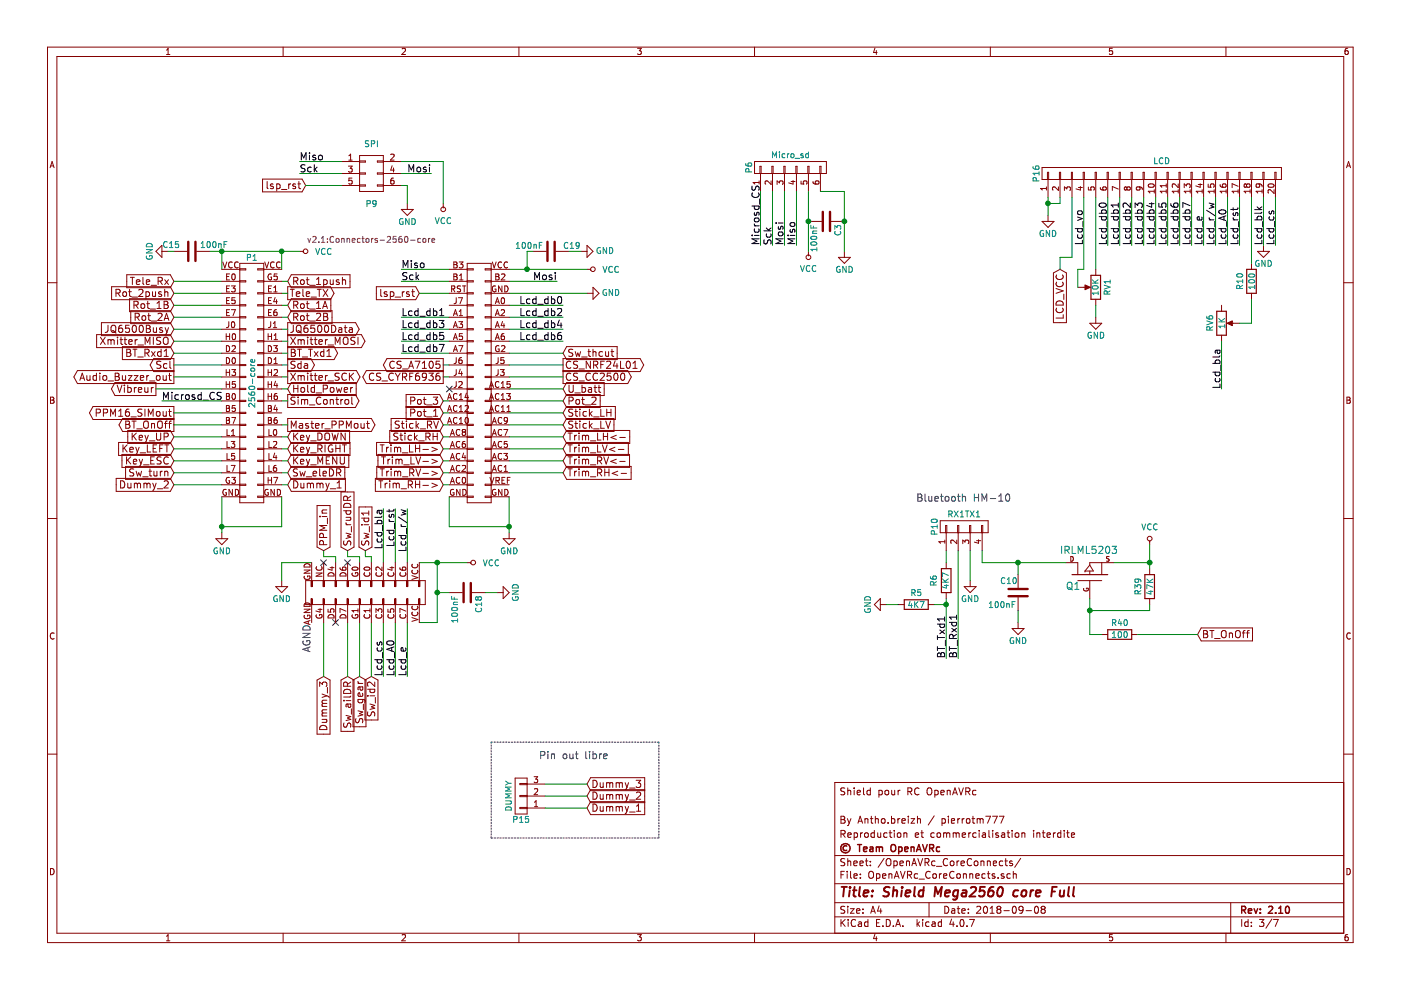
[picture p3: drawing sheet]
EESchema Schematic File Version 2
LIBS:Mega_2560 core mini_full_2.1-rescue
LIBS:power
LIBS:device
LIBS:transistors
LIBS:conn
LIBS:linear
LIBS:regul
LIBS:74xx
LIBS:cmos4000
LIBS:adc-dac
LIBS:memory
LIBS:xilinx
LIBS:microcontrollers
LIBS:dsp
LIBS:microchip
LIBS:analog_switches
LIBS:motorola
LIBS:texas
LIBS:intel
LIBS:audio
LIBS:interface
LIBS:digital-audio
LIBS:philips
LIBS:display
LIBS:cypress
LIBS:siliconi
LIBS:opto
LIBS:atmel
LIBS:contrib
LIBS:valves
LIBS:OPEN_EVO
LIBS:Mega_2560 core mini_full_2.1
LIBS:Mega_2560 core mini_full_2.1-cache
EELAYER 25 0
EELAYER END
$Descr A4 11693 8268
encoding utf-8
Sheet 3 7
Title "Shield Mega2560 core Full"
Date "2018-09-08"
Rev "2.10"
Comp "© Team OpenAVRc"
Comment1 "Reproduction et commercialisation interdite"
Comment2 "By Antho.breizh / pierrotm777"
Comment3 ""
Comment4 "Shield pour RC OpenAVRc"
$EndDescr
$Comp
L CONN_02X03 P9
U 1 1
P 3100 1450
F 0 "P9" H 3100 1200 50  0000 C CNN
F 1 "SPI" H 3100 1700 50  0000 C CNN
F 2 "Pin_Headers:Pin_Header_Straight_2x03_Pitch2.54mm" H 3100 250 50  0001 C CNN
F 3 "" H 3100 250 50  0000 C CNN
	1    3100 1450
	1    0    0    -1  
$EndComp
$Comp
L GND-RESCUE-Mega_2560_core_mini_full_2.0 #PWR045
U 1 1
P 4250 4450
F 0 "#PWR045" H 4250 4200 50  0001 C CNN
F 1 "GND" H 4250 4300 50  0000 C CNN
F 2 "" H 4250 4450 50  0000 C CNN
F 3 "" H 4250 4450 50  0000 C CNN
	1    4250 4450
	1    0    0    -1  
$EndComp
$Comp
L VCC #PWR046
U 1 1
P 3900 4700
F 0 "#PWR046" H 3900 4550 50  0001 C CNN
F 1 "VCC" V 3900 4900 50  0000 C CNN
F 2 "" H 3900 4700 50  0000 C CNN
F 3 "" H 3900 4700 50  0000 C CNN
	1    3900 4700
	0    1    1    0   
$EndComp
$Comp
L GND-RESCUE-Mega_2560_core_mini_full_2.0 #PWR047
U 1 1
P 3400 1700
F 0 "#PWR047" H 3400 1450 50  0001 C CNN
F 1 "GND" H 3400 1550 50  0000 C CNN
F 2 "" H 3400 1700 50  0000 C CNN
F 3 "" H 3400 1700 50  0000 C CNN
	1    3400 1700
	1    0    0    -1  
$EndComp
$Comp
L VCC #PWR048
U 1 1
P 3700 1700
F 0 "#PWR048" H 3700 1550 50  0001 C CNN
F 1 "VCC" H 3700 1850 50  0000 C CNN
F 2 "" H 3700 1700 50  0000 C CNN
F 3 "" H 3700 1700 50  0000 C CNN
	1    3700 1700
	-1   0    0    1   
$EndComp
Text Label 2500 1450 0    60   ~ 0
Sck
Text Label 2500 1350 0    60   ~ 0
Miso
Text Label 3600 1450 2    60   ~ 0
Mosi
Text Label 3350 2350 0    60   ~ 0
Sck
Text Label 3350 2250 0    60   ~ 0
Miso
Text Label 4650 2350 2    60   ~ 0
Mosi
$Comp
L GND-RESCUE-Mega_2560_core_mini_full_2.0 #PWR049
U 1 1
P 4900 2450
F 0 "#PWR049" H 4900 2200 50  0001 C CNN
F 1 "GND" V 4900 2250 50  0000 C CNN
F 2 "" H 4900 2450 50  0000 C CNN
F 3 "" H 4900 2450 50  0000 C CNN
	1    4900 2450
	0    -1   -1   0   
$EndComp
$Comp
L VCC #PWR050
U 1 1
P 4900 2250
F 0 "#PWR050" H 4900 2100 50  0001 C CNN
F 1 "VCC" V 4900 2450 50  0000 C CNN
F 2 "" H 4900 2250 50  0000 C CNN
F 3 "" H 4900 2250 50  0000 C CNN
	1    4900 2250
	0    1    1    0   
$EndComp
$Comp
L VCC #PWR051
U 1 1
P 2500 2100
F 0 "#PWR051" H 2500 1950 50  0001 C CNN
F 1 "VCC" V 2500 2300 50  0000 C CNN
F 2 "" H 2500 2100 50  0000 C CNN
F 3 "" H 2500 2100 50  0000 C CNN
	1    2500 2100
	0    1    1    0   
$EndComp
Text Label 4700 2550 2    60   ~ 0
Lcd_db0
Text Label 3350 2650 0    60   ~ 0
Lcd_db1
Text Label 4700 2650 2    60   ~ 0
Lcd_db2
Text Label 3350 2750 0    60   ~ 0
Lcd_db3
Text Label 4700 2750 2    60   ~ 0
Lcd_db4
Text Label 3350 2850 0    60   ~ 0
Lcd_db5
Text Label 4700 2850 2    60   ~ 0
Lcd_db6
Text Label 3350 2950 0    60   ~ 0
Lcd_db7
Text Label 3400 5650 1    60   ~ 0
Lcd_e
Text Label 3300 5650 1    60   ~ 0
Lcd_A0
Text Label 3200 5650 1    60   ~ 0
Lcd_cs
Text Label 3400 4250 3    60   ~ 0
Lcd_r/w
Text Label 3300 4250 3    60   ~ 0
Lcd_rst
Text Label 3200 4250 3    60   ~ 0
Lcd_bla
$Comp
L GND-RESCUE-Mega_2560_core_mini_full_2.0 #PWR052
U 1 1
P 1850 4450
F 0 "#PWR052" H 1850 4200 50  0001 C CNN
F 1 "GND" H 1850 4300 50  0000 C CNN
F 2 "" H 1850 4450 50  0000 C CNN
F 3 "" H 1850 4450 50  0000 C CNN
	1    1850 4450
	1    0    0    -1  
$EndComp
$Comp
L GND-RESCUE-Mega_2560_core_mini_full_2.0 #PWR053
U 1 1
P 2350 4850
F 0 "#PWR053" H 2350 4600 50  0001 C CNN
F 1 "GND" H 2350 4700 50  0000 C CNN
F 2 "" H 2350 4850 50  0000 C CNN
F 3 "" H 2350 4850 50  0000 C CNN
	1    2350 4850
	1    0    0    -1  
$EndComp
NoConn ~ 2900 4700
NoConn ~ 2800 5200
NoConn ~ 3750 3250
NoConn ~ 2700 4700
$Comp
L C-RESCUE-Mega_2560_core_mini_full_2.0 C18
U 1 1
P 3900 4950
F 0 "C18" H 3925 5050 50  0000 L CNN
F 1 "100nF" H 3925 4850 50  0000 L CNN
F 2 "Capacitors_SMD:C_1206" H 3938 4800 50  0001 C CNN
F 3 "" H 3900 4950 50  0000 C CNN
	1    3900 4950
	0    1    1    0   
$EndComp
$Comp
L GND-RESCUE-Mega_2560_core_mini_full_2.0 #PWR054
U 1 1
P 4150 4950
F 0 "#PWR054" H 4150 4700 50  0001 C CNN
F 1 "GND" H 4150 4800 50  0000 C CNN
F 2 "" H 4150 4950 50  0000 C CNN
F 3 "" H 4150 4950 50  0000 C CNN
	1    4150 4950
	0    -1   -1   0   
$EndComp
$Comp
L C-RESCUE-Mega_2560_core_mini_full_2.0 C19
U 1 1
P 4600 2100
F 0 "C19" V 4550 2200 50  0000 L CNN
F 1 "100nF" V 4550 1800 50  0000 L CNN
F 2 "Capacitors_SMD:C_1206" H 4638 1950 50  0001 C CNN
F 3 "" H 4600 2100 50  0000 C CNN
	1    4600 2100
	0    1    1    0   
$EndComp
$Comp
L C-RESCUE-Mega_2560_core_mini_full_2.0 C15
U 1 1
P 1600 2100
F 0 "C15" V 1650 2200 50  0000 L CNN
F 1 "100nF" V 1650 1800 50  0000 L CNN
F 2 "Capacitors_SMD:C_1206" H 1638 1950 50  0001 C CNN
F 3 "" H 1600 2100 50  0000 C CNN
	1    1600 2100
	0    -1   -1   0   
$EndComp
$Comp
L GND-RESCUE-Mega_2560_core_mini_full_2.0 #PWR055
U 1 1
P 1400 2100
F 0 "#PWR055" H 1400 1850 50  0001 C CNN
F 1 "GND" H 1400 1950 50  0000 C CNN
F 2 "" H 1400 2100 50  0000 C CNN
F 3 "" H 1400 2100 50  0000 C CNN
	1    1400 2100
	0    1    1    0   
$EndComp
$Comp
L GND-RESCUE-Mega_2560_core_mini_full_2.0 #PWR056
U 1 1
P 4850 2100
F 0 "#PWR056" H 4850 1850 50  0001 C CNN
F 1 "GND" V 4850 1900 50  0000 C CNN
F 2 "" H 4850 2100 50  0000 C CNN
F 3 "" H 4850 2100 50  0000 C CNN
	1    4850 2100
	0    -1   -1   0   
$EndComp
$Comp
L CONN_01X06 P6
U 1 1
P 6600 1400
F 0 "P6" H 6600 1750 50  0000 C CNN
F 1 "Micro_sd" V 6700 1400 50  0000 C CNN
F 2 "Pin_Headers:Pin_Header_Straight_1x06_Pitch2.54mm" H 6600 1400 50  0001 C CNN
F 3 "" H 6600 1400 50  0000 C CNN
	1    6600 1400
	0    -1   -1   0   
$EndComp
$Comp
L GND-RESCUE-Mega_2560_core_mini_full_2.0 #PWR057
U 1 1
P 7050 2100
F 0 "#PWR057" H 7050 1850 50  0001 C CNN
F 1 "GND" H 7050 1950 50  0000 C CNN
F 2 "" H 7050 2100 50  0000 C CNN
F 3 "" H 7050 2100 50  0000 C CNN
	1    7050 2100
	1    0    0    -1  
$EndComp
$Comp
L VCC #PWR058
U 1 1
P 6750 2100
F 0 "#PWR058" H 6750 1950 50  0001 C CNN
F 1 "VCC" H 6750 2250 50  0000 C CNN
F 2 "" H 6750 2100 50  0000 C CNN
F 3 "" H 6750 2100 50  0000 C CNN
	1    6750 2100
	-1   0    0    1   
$EndComp
Text Label 6350 2050 1    60   ~ 0
Microsd_CS
Text Label 6450 2050 1    60   ~ 0
Sck
Text Label 6550 2050 1    60   ~ 0
Mosi
Text Label 6650 2050 1    60   ~ 0
Miso
$Comp
L GND-RESCUE-Mega_2560_core_mini_full_2.0 #PWR059
U 1 1
P 8750 1800
F 0 "#PWR059" H 8750 1550 50  0001 C CNN
F 1 "GND" H 8750 1650 50  0000 C CNN
F 2 "" H 8750 1800 50  0000 C CNN
F 3 "" H 8750 1800 50  0000 C CNN
	1    8750 1800
	1    0    0    -1  
$EndComp
Text Label 9050 2050 1    60   ~ 0
Lcd_vo
Text Label 10250 2050 1    60   ~ 0
Lcd_A0
Text Label 10150 2050 1    60   ~ 0
Lcd_r/w
Text Label 10050 2050 1    60   ~ 0
Lcd_e
Text Label 9250 2050 1    60   ~ 0
Lcd_db0
Text Label 9350 2050 1    60   ~ 0
Lcd_db1
Text Label 9450 2050 1    60   ~ 0
Lcd_db2
Text Label 9550 2050 1    60   ~ 0
Lcd_db3
Text Label 9650 2050 1    60   ~ 0
Lcd_db4
Text Label 9850 2050 1    60   ~ 0
Lcd_db6
Text Label 9950 2050 1    60   ~ 0
Lcd_db7
Text Label 10350 2050 1    60   ~ 0
Lcd_rst
Text Label 10200 3250 1    60   ~ 0
Lcd_bla
Text Label 10550 2050 1    60   ~ 0
Lcd_blk
$Comp
L C-RESCUE-Mega_2560_core_mini_full_2.0 C3
U 1 1
P 6900 1850
F 0 "C3" H 6925 1950 50  0000 L CNN
F 1 "100nF" H 6925 1750 50  0000 L CNN
F 2 "Capacitors_SMD:C_1206" H 6938 1700 50  0001 C CNN
F 3 "" H 6900 1850 50  0000 C CNN
	1    6900 1850
	0    1    1    0   
$EndComp
$Comp
L CONN_01X20 P16
U 1 1
P 9700 1450
F 0 "P16" H 9700 2500 50  0000 C CNN
F 1 "LCD" V 9800 1450 50  0000 C CNN
F 2 "anthoperso:Pin_Header_Straight_2x10_Pitch2.54mm" H 9700 1450 50  0001 C CNN
F 3 "" H 9700 1450 50  0000 C CNN
	1    9700 1450
	0    -1   -1   0   
$EndComp
Text Label 10650 2050 1    60   ~ 0
Lcd_cs
$Comp
L GND-RESCUE-Mega_2560_core_mini_full_2.0 #PWR060
U 1 1
P 10550 2050
F 0 "#PWR060" H 10550 1800 50  0001 C CNN
F 1 "GND" H 10550 1900 50  0000 C CNN
F 2 "" H 10550 2050 50  0000 C CNN
F 3 "" H 10550 2050 50  0000 C CNN
	1    10550 2050
	1    0    0    -1  
$EndComp
Text Label 9750 2050 1    60   ~ 0
Lcd_db5
$Comp
L GND-RESCUE-Mega_2560_core_mini_full_2.0 #PWR061
U 1 1
P 9150 2650
F 0 "#PWR061" H 9150 2400 50  0001 C CNN
F 1 "GND" H 9150 2500 50  0000 C CNN
F 2 "" H 9150 2650 50  0000 C CNN
F 3 "" H 9150 2650 50  0000 C CNN
	1    9150 2650
	1    0    0    -1  
$EndComp
$Comp
L POT-RESCUE-Mega_2560_core_mini_full_2.0 RV6
U 1 1
P 10200 2700
F 0 "RV6" V 10100 2700 50  0000 C CNN
F 1 "1K" V 10200 2700 50  0000 C CNN
F 2 "v2.1:trimpot_5x5_vertical" H 10200 2700 50  0001 C CNN
F 3 "" H 10200 2700 50  0000 C CNN
	1    10200 2700
	1    0    0    -1  
$EndComp
$Comp
L POT-RESCUE-Mega_2560_core_mini_full_2.0 RV1
U 1 1
P 9150 2400
F 0 "RV1" V 9050 2400 50  0000 C CNN
F 1 "10K" V 9150 2400 50  0000 C CNN
F 2 "v2.1:trimpot_5x5_vertical" H 9150 2400 50  0001 C CNN
F 3 "" H 9150 2400 50  0000 C CNN
	1    9150 2400
	-1   0    0    1   
$EndComp
$Comp
L CONN_01X04 P10
U 1 1
P 8050 4400
F 0 "P10" H 8050 4650 50  0000 C CNN
F 1 "RX1TX1" V 8150 4400 50  0000 C CNN
F 2 "Pin_Headers:Pin_Header_Straight_1x04_Pitch2.54mm" H 8050 4400 50  0001 C CNN
F 3 "" H 8050 4400 50  0000 C CNN
	1    8050 4400
	0    -1   -1   0   
$EndComp
$Comp
L C-RESCUE-Mega_2560_core_mini_full_2.0 C10
U 1 1
P 8500 4950
F 0 "C10" H 8350 5050 50  0000 L CNN
F 1 "100nF" H 8250 4850 50  0000 L CNN
F 2 "Capacitors_SMD:C_1206" H 8538 4800 50  0001 C CNN
F 3 "" H 8500 4950 50  0000 C CNN
	1    8500 4950
	1    0    0    -1  
$EndComp
$Comp
L GND-RESCUE-Mega_2560_core_mini_full_2.0 #PWR062
U 1 1
P 8100 4850
F 0 "#PWR062" H 8100 4600 50  0001 C CNN
F 1 "GND" H 8100 4700 50  0000 C CNN
F 2 "" H 8100 4850 50  0000 C CNN
F 3 "" H 8100 4850 50  0000 C CNN
	1    8100 4850
	1    0    0    -1  
$EndComp
$Comp
L GND-RESCUE-Mega_2560_core_mini_full_2.0 #PWR063
U 1 1
P 8500 5200
F 0 "#PWR063" H 8500 4950 50  0001 C CNN
F 1 "GND" H 8500 5050 50  0000 C CNN
F 2 "" H 8500 5200 50  0000 C CNN
F 3 "" H 8500 5200 50  0000 C CNN
	1    8500 5200
	1    0    0    -1  
$EndComp
Text Label 8000 5500 1    60   ~ 0
BT_Rxd1
Text Label 7900 5500 1    60   ~ 0
BT_Txd1
Text Notes 7650 4200 0    60   ~ 0
Bluetooth HM-10
Text GLabel 1450 2350 0    60   Input ~ 0
Tele_Rx
Text GLabel 1450 2450 0    60   Input ~ 0
Rot_2push
Text GLabel 1450 2550 0    60   Input ~ 0
Rot_1B
Text GLabel 1450 2750 0    60   Input ~ 0
JQ6500Busy
Text GLabel 1450 2850 0    60   Input ~ 0
Xmitter_MISO
Text GLabel 1450 2650 0    60   Input ~ 0
Rot_2A
Text GLabel 1450 3050 0    60   Output ~ 0
Scl
Text GLabel 1450 3150 0    60   Output ~ 0
Audio_Buzzer_out
Text GLabel 1450 3650 0    60   Input ~ 0
Key_UP
Text GLabel 1450 3750 0    60   Input ~ 0
Key_LEFT
Text GLabel 1450 3850 0    60   Input ~ 0
Key_ESC
Text GLabel 1450 3950 0    60   Input ~ 0
Sw_turn
Text GLabel 2400 2350 2    60   Input ~ 0
Rot_1push
Text GLabel 2400 2450 2    60   Output ~ 0
Tele_TX
Text GLabel 1450 3450 0    60   Output ~ 0
PPM16_SIMout
Text GLabel 2400 2550 2    60   Input ~ 0
Rot_1A
Text GLabel 2400 2750 2    60   Output ~ 0
JQ6500Data
Text GLabel 2400 2850 2    60   Output ~ 0
Xmitter_MOSI
Text GLabel 2400 2650 2    60   Input ~ 0
Rot_2B
Text GLabel 2400 3050 2    60   Output ~ 0
Sda
Text GLabel 2400 3150 2    60   Output ~ 0
Xmitter_SCK
Text GLabel 2400 3250 2    60   Input ~ 0
Hold_Power
Text GLabel 2400 3350 2    60   Output ~ 0
Sim_Control
Text GLabel 2400 3550 2    60   Output ~ 0
Master_PPMout
Text GLabel 2400 3650 2    60   Input ~ 0
Key_DOWN
Text GLabel 2400 3750 2    60   Input ~ 0
Key_RIGHT
Text GLabel 2400 3850 2    60   Input ~ 0
Key_MENU
Text GLabel 2400 3950 2    60   Input ~ 0
Sw_eleDR
Text Label 1350 3350 0    60   ~ 0
Microsd_CS
Text GLabel 4700 2950 2    60   Input ~ 0
Sw_thcut
Text GLabel 4700 3050 2    60   Output ~ 0
CS_NRF24L01
Text GLabel 4700 3150 2    60   Output ~ 0
CS_CC2500
Text GLabel 3700 3050 0    60   Output ~ 0
CS_A7105
Text GLabel 3700 3150 0    60   Output ~ 0
CS_CYRF6936
Text GLabel 3700 3350 0    60   Input ~ 0
Pot_3
Text GLabel 3700 3450 0    60   Input ~ 0
Pot_1
Text GLabel 4700 3350 2    60   Input ~ 0
Pot_2
Text GLabel 4700 3250 2    60   Input ~ 0
U_batt
Text GLabel 3700 3550 0    60   Input ~ 0
Stick_RV
Text GLabel 3700 3650 0    60   Input ~ 0
Stick_RH
Text GLabel 3700 3750 0    60   Input ~ 0
Trim_LH->
Text GLabel 3700 3850 0    60   Input ~ 0
Trim_LV->
Text GLabel 3700 3950 0    60   Input ~ 0
Trim_RV->
Text GLabel 3700 4050 0    60   Input ~ 0
Trim_RH->
Text GLabel 4700 3450 2    60   Input ~ 0
Stick_LH
Text GLabel 4700 3550 2    60   Input ~ 0
Stick_LV
Text GLabel 4700 3650 2    60   Input ~ 0
Trim_LH<-
Text GLabel 4700 3750 2    60   Input ~ 0
Trim_LV<-
Text GLabel 4700 3850 2    60   Input ~ 0
Trim_RV<-
Text GLabel 4700 3950 2    60   Input ~ 0
Trim_RH<-
Text GLabel 2700 4600 1    60   Input ~ 0
PPM_in
Text GLabel 2900 4600 1    60   Input ~ 0
Sw_rudDR
Text GLabel 3050 4600 1    60   Input ~ 0
Sw_id1
Text GLabel 2900 5650 3    60   Input ~ 0
Sw_ailDR
Text GLabel 3000 5650 3    60   Input ~ 0
Sw_gear
Text GLabel 3100 5650 3    60   Input ~ 0
Sw_id2
Text GLabel 8850 2250 3    60   Input ~ 0
LCD_VCC
Text GLabel 1300 3250 0    60   Output ~ 0
Vibreur
Text GLabel 1450 2950 0    60   Input ~ 0
BT_Rxd1
Text GLabel 2400 2950 2    60   Output ~ 0
BT_Txd1
$Comp
L R-RESCUE-Mega_2560_core_mini_full_2.0 R39
U 1 1
P 9600 4900
F 0 "R39" V 9500 4900 50  0000 C CNN
F 1 "47K" V 9600 4900 50  0000 C CNN
F 2 "Resistors_SMD:R_1206" V 9530 4900 50  0001 C CNN
F 3 "" H 9600 4900 50  0000 C CNN
	1    9600 4900
	1    0    0    -1  
$EndComp
$Comp
L MOSFET_P Q1
U 1 1
P 9100 4800
F 0 "Q1" V 9000 5000 60  0000 R CNN
F 1 "IRLML5203" V 9300 5050 60  0000 R CNN
F 2 "v2.1:SOT-23_MOS_P" H 9100 4800 60  0001 C CNN
F 3 "" H 9100 4800 60  0000 C CNN
	1    9100 4800
	0    -1   -1   0   
$EndComp
$Comp
L VCC #PWR064
U 1 1
P 9600 4550
F 0 "#PWR064" H 9600 4400 50  0001 C CNN
F 1 "VCC" H 9600 4700 50  0000 C CNN
F 2 "" H 9600 4550 50  0000 C CNN
F 3 "" H 9600 4550 50  0000 C CNN
	1    9600 4550
	1    0    0    -1  
$EndComp
$Comp
L R-RESCUE-Mega_2560_core_mini_full_2.0 R40
U 1 1
P 9350 5300
F 0 "R40" V 9250 5300 50  0000 C CNN
F 1 "100" V 9350 5300 50  0000 C CNN
F 2 "Resistors_SMD:R_1206" V 9280 5300 50  0001 C CNN
F 3 "" H 9350 5300 50  0000 C CNN
	1    9350 5300
	0    1    1    0   
$EndComp
$Comp
L R-RESCUE-Mega_2560_core_mini_full_2.0 R5
U 1 1
P 7650 5050
F 0 "R5" V 7550 5050 50  0000 C CNN
F 1 "4K7" V 7650 5050 50  0000 C CNN
F 2 "Resistors_SMD:R_1206" V 7580 5050 50  0001 C CNN
F 3 "" H 7650 5050 50  0000 C CNN
	1    7650 5050
	0    1    1    0   
$EndComp
$Comp
L R-RESCUE-Mega_2560_core_mini_full_2.0 R6
U 1 1
P 7900 4850
F 0 "R6" V 8000 4850 50  0000 C CNN
F 1 "4K7" V 7900 4850 50  0000 C CNN
F 2 "Resistors_SMD:R_1206" V 7830 4850 50  0001 C CNN
F 3 "" H 7900 4850 50  0000 C CNN
	1    7900 4850
	-1   0    0    1   
$EndComp
$Comp
L GND-RESCUE-Mega_2560_core_mini_full_2.0 #PWR065
U 1 1
P 7400 5050
F 0 "#PWR065" H 7400 4800 50  0001 C CNN
F 1 "GND" H 7400 4900 50  0000 C CNN
F 2 "" H 7400 5050 50  0000 C CNN
F 3 "" H 7400 5050 50  0000 C CNN
	1    7400 5050
	0    1    1    0   
$EndComp
$Comp
L R-RESCUE-Mega_2560_core_mini_full_2.0 R10
U 1 1
P 10450 2350
F 0 "R10" V 10350 2350 50  0000 C CNN
F 1 "100" V 10450 2350 50  0000 C CNN
F 2 "Resistors_SMD:R_1206" V 10380 2350 50  0001 C CNN
F 3 "" H 10450 2350 50  0000 C CNN
	1    10450 2350
	1    0    0    -1  
$EndComp
Text GLabel 1450 3550 0    60   Output ~ 0
BT_OnOff
Text GLabel 10000 5300 2    60   Input ~ 0
BT_OnOff
Text GLabel 3500 2450 0    60   Input ~ 0
lsp_rst
Text GLabel 2550 1550 0    60   Input ~ 0
lsp_rst
$Comp
L CONN_01X03 P15
U 1 1
P 4350 6650
F 0 "P15" H 4350 6850 50  0000 C CNN
F 1 "DUMMY" V 4450 6650 50  0000 C CNN
F 2 "Pin_Headers:Pin_Header_Straight_1x03_Pitch2.54mm" H 4350 6650 50  0001 C CNN
F 3 "" H 4350 6650 50  0000 C CNN
	1    4350 6650
	-1   0    0    1   
$EndComp
Wire Wire Line
	2400 2950 2350 2950
Wire Wire Line
	1850 2950 1450 2950
Wire Wire Line
	8850 2150 8850 2250
Wire Wire Line
	8950 2150 8850 2150
Connection ~ 8750 1700
Wire Wire Line
	8850 1700 8750 1700
Wire Wire Line
	8850 1650 8850 1700
Wire Wire Line
	8750 1650 8750 1800
Wire Wire Line
	8000 4600 8000 5500
Wire Wire Line
	8500 5100 8500 5200
Wire Wire Line
	8100 4600 8100 4850
Wire Wire Line
	9000 2250 9000 2400
Wire Wire Line
	9050 2250 9000 2250
Wire Wire Line
	9150 2650 9150 2550
Wire Wire Line
	9050 1650 9050 2250
Wire Wire Line
	8950 1650 8950 2150
Wire Wire Line
	10450 1650 10450 2200
Wire Wire Line
	6750 1600 6750 2100
Wire Wire Line
	10200 2850 10200 3250
Wire Wire Line
	10350 1650 10350 2050
Wire Wire Line
	10150 1650 10150 2050
Wire Wire Line
	10050 1650 10050 2050
Wire Wire Line
	9850 1650 9850 2050
Wire Wire Line
	9750 1650 9750 2050
Wire Wire Line
	9650 1650 9650 2050
Wire Wire Line
	9550 1650 9550 2050
Wire Wire Line
	9450 1650 9450 2050
Wire Wire Line
	9350 1650 9350 2050
Wire Wire Line
	9250 1650 9250 2050
Wire Wire Line
	6650 1600 6650 2050
Wire Wire Line
	6550 1600 6550 2050
Wire Wire Line
	6450 1600 6450 2050
Wire Wire Line
	6350 1600 6350 2050
Wire Wire Line
	7050 1600 7050 2100
Wire Wire Line
	6850 1600 7050 1600
Connection ~ 7050 1850
Wire Wire Line
	10650 1650 10650 2050
Connection ~ 6750 1850
Wire Wire Line
	10550 2050 10550 1650
Wire Wire Line
	9950 1650 9950 2050
Wire Wire Line
	10250 1650 10250 2050
Wire Wire Line
	9150 2250 9150 1650
Wire Wire Line
	2400 3350 2350 3350
Wire Wire Line
	1300 3250 1850 3250
Wire Wire Line
	2350 3250 2400 3250
Wire Wire Line
	1850 2750 1450 2750
Wire Wire Line
	2800 4700 2800 4650
Wire Wire Line
	2700 4650 2700 4600
Wire Wire Line
	4250 3150 4700 3150
Wire Wire Line
	4250 3050 4700 3050
Wire Wire Line
	3700 3150 3750 3150
Wire Wire Line
	3700 3050 3750 3050
Wire Wire Line
	2350 3150 2400 3150
Wire Wire Line
	2350 2850 2400 2850
Wire Wire Line
	1850 2850 1450 2850
Wire Wire Line
	1850 2450 1450 2450
Wire Wire Line
	1850 4150 1850 4450
Connection ~ 4400 2250
Wire Wire Line
	4400 2100 4400 2250
Wire Wire Line
	4450 2100 4400 2100
Wire Wire Line
	4750 2100 4850 2100
Wire Wire Line
	1450 2100 1400 2100
Connection ~ 1850 2100
Wire Wire Line
	4050 4950 4150 4950
Connection ~ 3650 4950
Wire Wire Line
	3750 4950 3650 4950
Wire Wire Line
	2350 2350 2400 2350
Wire Wire Line
	3500 4700 3900 4700
Wire Wire Line
	3750 4400 4250 4400
Wire Wire Line
	2350 3850 2400 3850
Wire Wire Line
	1850 3850 1450 3850
Wire Wire Line
	2350 2550 2400 2550
Wire Wire Line
	1850 2550 1450 2550
Wire Wire Line
	2350 2750 2400 2750
Wire Wire Line
	1850 2650 1450 2650
Wire Wire Line
	4250 3650 4700 3650
Wire Wire Line
	4250 3750 4700 3750
Wire Wire Line
	4250 3850 4700 3850
Wire Wire Line
	4250 3950 4700 3950
Wire Wire Line
	3700 3750 3750 3750
Wire Wire Line
	3700 3850 3750 3850
Wire Wire Line
	3700 3950 3750 3950
Wire Wire Line
	3700 4050 3750 4050
Wire Wire Line
	4250 3450 4700 3450
Wire Wire Line
	3750 3550 3700 3550
Wire Wire Line
	3750 3650 3700 3650
Wire Wire Line
	4250 3550 4700 3550
Wire Wire Line
	3750 2950 3350 2950
Wire Wire Line
	4250 2850 4700 2850
Wire Wire Line
	3750 2850 3350 2850
Wire Wire Line
	3750 2750 3350 2750
Wire Wire Line
	4250 2750 4700 2750
Wire Wire Line
	4250 2650 4700 2650
Wire Wire Line
	3750 2650 3350 2650
Wire Wire Line
	4250 2550 4700 2550
Wire Wire Line
	1450 3150 1850 3150
Wire Wire Line
	2350 3050 2400 3050
Wire Wire Line
	1850 3050 1450 3050
Connection ~ 2350 2100
Wire Wire Line
	2850 1450 2500 1450
Wire Wire Line
	4250 2250 4900 2250
Wire Wire Line
	4250 2350 4650 2350
Wire Wire Line
	4250 2450 4900 2450
Wire Wire Line
	3750 2250 3350 2250
Wire Wire Line
	3750 2350 3350 2350
Wire Wire Line
	2500 1350 2850 1350
Wire Wire Line
	3350 1450 3600 1450
Wire Wire Line
	3700 1350 3700 1700
Wire Wire Line
	3350 1350 3700 1350
Wire Wire Line
	3400 1550 3400 1700
Wire Wire Line
	3350 1550 3400 1550
Connection ~ 4250 4400
Wire Wire Line
	4250 4150 4250 4450
Wire Wire Line
	3750 4150 3750 4400
Wire Wire Line
	2350 2100 2350 2250
Wire Wire Line
	1750 2100 2500 2100
Wire Wire Line
	1850 2250 1850 2100
Wire Wire Line
	1850 3650 1450 3650
Wire Wire Line
	2350 3650 2400 3650
Wire Wire Line
	2350 3750 2400 3750
Wire Wire Line
	1850 3750 1450 3750
Wire Wire Line
	4250 2950 4700 2950
Wire Wire Line
	2350 3950 2400 3950
Wire Wire Line
	1850 3950 1450 3950
Wire Wire Line
	3750 3450 3700 3450
Wire Wire Line
	3750 3350 3700 3350
Wire Wire Line
	4250 3350 4700 3350
Wire Wire Line
	4250 3250 4700 3250
Wire Wire Line
	2350 2450 2400 2450
Wire Wire Line
	2350 3550 2400 3550
Wire Wire Line
	1850 2350 1450 2350
Wire Wire Line
	1350 3350 1850 3350
Wire Wire Line
	3200 4250 3200 4700
Wire Wire Line
	3300 4250 3300 4700
Wire Wire Line
	3400 4250 3400 4700
Wire Wire Line
	3650 5200 3500 5200
Wire Wire Line
	3650 4700 3650 5200
Connection ~ 3650 4700
Wire Wire Line
	2600 4700 2350 4700
Wire Wire Line
	2350 4700 2350 4850
Wire Wire Line
	1850 4400 2350 4400
Wire Wire Line
	2350 4400 2350 4150
Connection ~ 1850 4400
Wire Wire Line
	2900 5650 2900 5200
Wire Wire Line
	3000 5650 3000 5200
Wire Wire Line
	3100 5650 3100 5200
Wire Wire Line
	3200 5650 3200 5200
Wire Wire Line
	3300 5650 3300 5200
Wire Wire Line
	3400 5650 3400 5200
Wire Wire Line
	1450 3450 1850 3450
Wire Wire Line
	8500 4700 8500 4800
Wire Wire Line
	8200 4700 8900 4700
Wire Wire Line
	8200 4700 8200 4600
Wire Wire Line
	2400 2650 2350 2650
Connection ~ 8500 4700
Wire Wire Line
	9300 4700 9600 4700
Wire Wire Line
	9600 4550 9600 4750
Wire Wire Line
	9600 5050 9600 5100
Wire Wire Line
	9600 5100 9100 5100
Connection ~ 9600 4700
Wire Wire Line
	9500 5300 10000 5300
Connection ~ 9100 5100
Wire Wire Line
	9100 5300 9200 5300
Wire Wire Line
	9100 5000 9100 5300
Wire Wire Line
	2800 4650 2700 4650
Wire Wire Line
	3000 4650 2900 4650
Wire Wire Line
	2900 4650 2900 4600
Wire Wire Line
	3000 4700 3000 4650
Wire Wire Line
	3100 4700 3100 4650
Wire Wire Line
	3100 4650 3050 4650
Wire Wire Line
	3050 4650 3050 4600
Wire Wire Line
	7900 5000 7900 5500
Wire Wire Line
	7900 4700 7900 4600
Wire Wire Line
	7800 5050 7900 5050
Connection ~ 7900 5050
Wire Wire Line
	7500 5050 7400 5050
Wire Wire Line
	10450 2500 10450 2700
Wire Wire Line
	10450 2700 10350 2700
Wire Wire Line
	1850 3550 1450 3550
Wire Wire Line
	3750 2450 3500 2450
Wire Wire Line
	2850 1550 2550 1550
Text GLabel 2400 4050 2    60   Input ~ 0
Dummy_1
Wire Wire Line
	2400 4050 2350 4050
Text GLabel 1450 4050 0    60   Input ~ 0
Dummy_2
Wire Wire Line
	1850 4050 1450 4050
Text GLabel 2700 5650 3    60   Input ~ 0
Dummy_3
Wire Wire Line
	2700 5650 2700 5200
Text GLabel 4900 6650 2    60   Input ~ 0
Dummy_2
Text GLabel 4900 6750 2    60   Input ~ 0
Dummy_1
Text GLabel 4900 6550 2    60   Input ~ 0
Dummy_3
Wire Wire Line
	4900 6750 4550 6750
Wire Wire Line
	4900 6650 4550 6650
Wire Wire Line
	4900 6550 4550 6550
Text Notes 4500 6350 0    60   ~ 0
Pin out libre
Wire Notes Line
	4100 6200 5500 6200
Wire Notes Line
	5500 6200 5500 7000
Wire Notes Line
	5500 7000 4100 7000
Wire Notes Line
	4100 7000 4100 6200
Text Notes 2600 5450 1    60   ~ 0
AGND
$Comp
L 2560-core-RESCUE-Mega_2560_core_mini_full_2.1 P1
U 1 1
P 50 3400
AR Path="/5A758C27" Ref="P1"  Part="1" 
AR Path="/59C5D60D/5A758C27" Ref="P1"  Part="1" 
F 0 "P1" H 2100 4650 50  0000 C CNN
F 1 "2560-core" V 2100 3600 50  0000 C CNN
F 2 "v2.1:Connectors-2560-core" H 3100 4800 50  0000 C CNN
F 3 "" H 2100 2650 50  0000 C CNN
	1    50   3400
	1    0    0    -1  
$EndComp
$EndSCHEMATC
